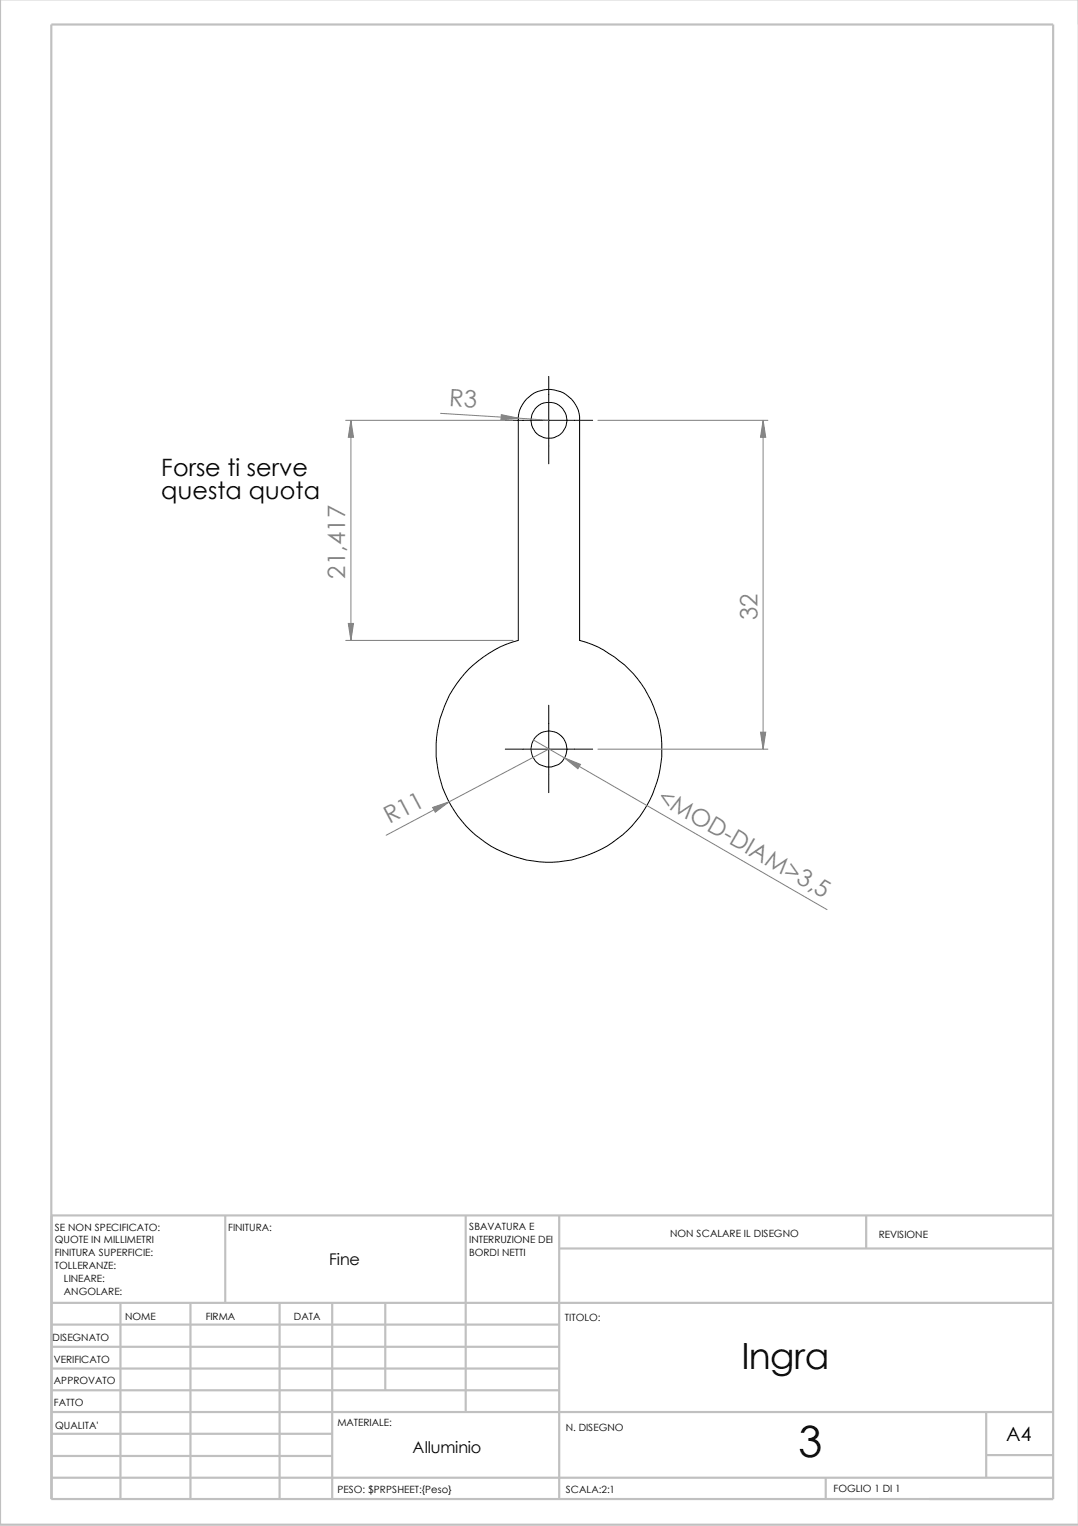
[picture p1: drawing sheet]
<svg xmlns="http://www.w3.org/2000/svg" width="210mm" height="297mm" viewBox="0 0 210 297" stroke-linecap="round" stroke-linejoin="round" font-family="sans-serif">
<g fill="none" stroke="#c0c0c0" stroke-width=".42">
<path d="M0 0v296.8h210M10 4.8h195.1v287h-195.1zM43.9 236.6v17M90.7 236.6v38.3M108.9 236.6v55.3M168.7 236.5v6.4M205.1 236.6h-195v55.3M10.1 257.8h98.8M10.1 253.6h195M23.5 253.6v38.2M37.1 253.6v38.3M54.4 253.6v38.3"/>
<path d="M64.7 253.6v38.3M75 253.6v17M108.9 243h96.2M10.1 274.9h195M10.1 279.1h54.6M10.1 270.6h98.8M10.1 266.4h98.8M10.1 262.2h98.8M192 274.8v12.8M10.1 283.4h54.6M10.1 287.6h195M160.8 287.6v4.2"/>
<path d="M192 283.2h13.1"/>
</g>
<g fill="none" stroke="#000" stroke-width=".19">
<path d="M102.5 77.7a6 6 0 0 1 6.6-1.5 6 6 0 0 1 3.8 5.6v42.9a22 22 0 0 1 12.8 32.5 22 22 0 0 1-34.7 3.8 22 22 0 0 1 5.3-34.5 18.3 18.3 0 0 1 4.6-1.8v-42.9a5.4 5.4 0 0 1 1.6-4.1zM106.8 73.3v17M98.4 81.8h17M106.8 137.3v17M98.4 145.8h17"/>
<circle cx="106.9" cy="81.8" r="3.5"/>
<circle cx="106.9" cy="145.8" r="3.5"/>
</g>
<path d="M67.3 81.8h32.6M68.3 81.8v42.9M85.8 80.5l21 1.3M116.4 81.8h33.1M148.6 81.8v64M67.3 124.7h32.6M103.9 144l57.1 33.1M106.8 145.8l-31.6 16.8M116.4 145.8h33.1" fill="none" stroke="#808080" stroke-width=".19"/>
<g fill="#808080" stroke="#808080" stroke-width=".19">
<path d="M97.6 80.7l3.3 .7-3.4 .3z"/>
<path d="M148.6 81.8l.5 3.3h-1z"/>
<path d="M148.1 142.5h1l-.5 3.3z"/>
<path d="M109.9 147.5l3.1 1.3-.5 .8z"/>
<path d="M84.2 157.2l3.3-1.1-2.7 2z"/>
<path d="M68.3 81.8l.5 3.3h-1z"/>
<path d="M67.8 121.4h1l-.5 3.3z"/>
</g>
<text font-size="8.4" x="155.4" y="283.7">3</text>
<text font-size="7" x="144.4" y="266.6">Ingra</text>
<g font-size="4.7" fill="#808080">
<text x="87.4" y="79.1" transform="rotate(3 87.4 79.1)">R3</text>
<text x="67.2" y="112.6" transform="rotate(-90 67.2 112.6)">21,417</text>
<text x="147.5" y="120.8" transform="rotate(-90 147.5 120.8)">32</text>
<text x="75.9" y="160.5" transform="rotate(-28 75.9 160.5)">R11</text>
<text x="127.8" y="156.1" transform="rotate(30 127.8 156.1)">&lt;MOD-DIAM&gt;3,5</text>
</g>
<g font-size="4.7">
<text x="31.4" y="92.6">Forse ti serve</text>
<text x="31.4" y="97.1">questa quota</text>
</g>
<text font-size="3.8" x="195.9" y="280.4">A4</text>
<g font-size="3.1">
<text x="64.1" y="246.3">Fine</text>
<text x="80.3" y="282.8">Alluminio</text>
</g>
<g font-size="1.9">
<text x="10.7" y="239.6">SE NON SPECIFICATO:</text>
<text x="44.4" y="239.6">FINITURA:</text>
<text x="91.4" y="239.5">SBAVATURA E</text>
<text x="10.7" y="242">QUOTE IN MILLIMETRI</text>
<text x="10.7" y="244.5">FINITURA SUPERFICIE:</text>
<text x="91.4" y="244.5">BORDI NETTI</text>
<text x="91.4" y="241.9">INTERRUZIONE DEI</text>
<text x="130.5" y="240.8">NON SCALARE IL DISEGNO</text>
<text x="171.1" y="241.1">REVISIONE</text>
<text x="10.7" y="247.1">TOLLERANZE:</text>
<text x="12.4" y="249.5">LINEARE:</text>
<text x="12.4" y="252.1">ANGOLARE:</text>
<text x="24.4" y="257">NOME</text>
<text x="40" y="256.9">FIRMA</text>
<text x="57.2" y="256.9">DATA</text>
<text x="110" y="257.2">TITOLO:</text>
<text x="10.2" y="261.1">DISEGNATO</text>
<text x="10.5" y="265.3">VERIFICATO</text>
<text x="10.5" y="269.4">APPROVATO</text>
<text x="10.5" y="273.8">FATTO</text>
<text x="10.8" y="278.1">QUALITA'</text>
<text x="65.7" y="277.5">MATERIALE:</text>
<text x="110.2" y="278.6">N. DISEGNO</text>
<text x="65.7" y="290.5">PESO: $PRPSHEET:{Peso}</text>
<text x="110.2" y="290.6">SCALA:2:1</text>
<text x="162.3" y="290.4">FOGLIO 1 DI 1</text>
</g>
</svg>
